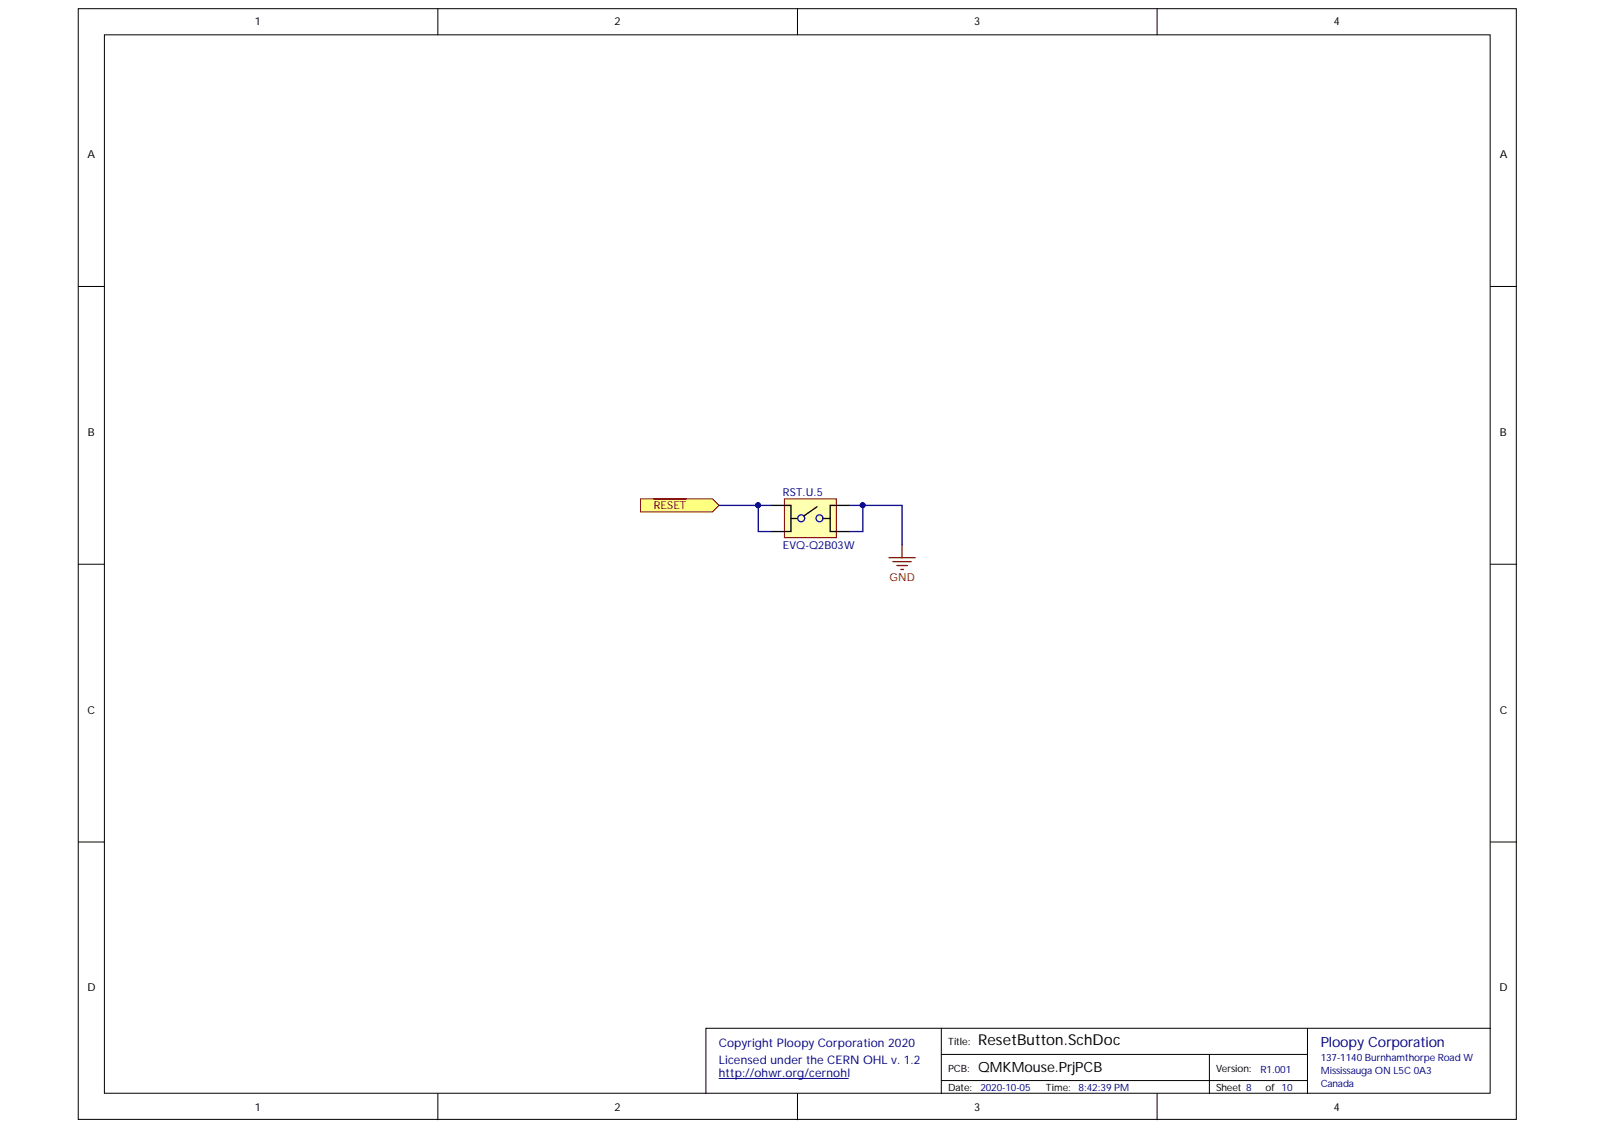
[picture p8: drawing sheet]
<svg xmlns="http://www.w3.org/2000/svg" width="297mm" height="210mm" viewBox="0 0 297 210" stroke-linecap="round" stroke-linejoin="round" font-family="sans-serif">
<g fill="#fff" stroke="#000" stroke-width=".19">
<path d="M14.6 1.6h267.4v206.5h-267.4z"/>
<path d="M19.4 6.5h257.8v196.8h-257.8z"/>
</g>
<g fill="none" stroke="#000" stroke-width=".19">
<path d="M81.4 1.6v4.9M148.3 1.6v4.9M215.2 1.6v4.9M14.6 53.3h4.8M277.2 53.3h4.9M14.6 104.9h4.8M277.2 104.9h4.9M14.6 156.5h4.8M277.2 156.5h4.9M175.1 191.2h-43.8v12.1M175.1 196h68.1M224.9 196v7.3"/>
<path d="M243.2 191.2v12.1M277.2 191.2h-102.1v12.1M81.4 203.3v4.9M148.3 203.3v4.9M175.1 200.9h68.1M215.2 203.3v4.9"/>
</g>
<path d="M133.7 200.5h24.1" fill="none" stroke="#000080" stroke-width=".19"/>
<path d="M119.1 92.8h13.4l1.2 1.2-1.2 1.2h-13.4z" fill-rule="evenodd" fill="#ffff80" stroke="#800000" stroke-width=".19"/>
<path d="M121.6 92.8h6" fill="none" stroke="#800000" stroke-width=".24"/>
<path d="M145.9 92.8h9.7v7.2h-9.7z" fill="#ffffb0" stroke="#800000" stroke-width=".19"/>
<path d="M143.5 94h3.6v4.8h-3.6M147.1 96.4h1.2M152 94.2l-2.5 1.7M153.2 96.4h1.2M158.1 94h-3.7v4.8h3.7" fill="none" stroke="#000" stroke-width=".24"/>
<g fill="none" stroke="#00f" stroke-width=".24">
<circle cx="149" cy="96.4" r=".64"/>
<circle cx="152.4" cy="96.4" r=".64"/>
</g>
<path d="M165.4 103.7h4.8M166.1 104.4h3.4M166.8 105.1h2M167.5 105.9h.5M167.8 101.3v2.4" fill="none" stroke="#800000" stroke-width=".24"/>
<path d="M133.7 94h9.8M141 94v4.8h2.5M158.1 94h9.7v7.3M160.5 94v4.8h-2.4" fill="none" stroke="#000080" stroke-width=".24"/>
<g fill="#000080" stroke="#000080" stroke-width=".19">
<circle cx="160.5" cy="93.9" r=".45"/>
<circle cx="141" cy="93.9" r=".45"/>
</g>
<text font-size="2.8" x="181.9" y="194.2">ResetButton.SchDoc</text>
<text font-size="2.6" fill="#000080" x="245.6" y="194.6">Ploopy Corporation</text>
<text font-size="2.6" x="181.9" y="199.2">QMKMouse.PrjPCB</text>
<g font-size="2.2" fill="#000080">
<text x="133.7" y="194.7">Copyright Ploopy Corporation 2020</text>
<text x="133.7" y="197.9">Licensed under the CERN OHL v. 1.2</text>
<text x="133.7" y="200.2">http://ohwr.org/cernohl</text>
</g>
<g font-size="2">
<text x="47.4" y="4.7">1</text>
<text x="114.3" y="4.7">2</text>
<text x="181.2" y="4.7">3</text>
<text x="248.1" y="4.7">4</text>
<text x="16.2" y="29.3">A</text>
<text x="279" y="29.3">A</text>
<text x="16.3" y="81">B</text>
<text x="279" y="81">B</text>
<text x="16.2" y="132.7">C</text>
<text x="279" y="132.7">C</text>
<text x="16.2" y="184.3">D</text>
<text x="278.9" y="184.3">D</text>
<text x="47.4" y="206.5">1</text>
<text x="114.3" y="206.5">2</text>
<text x="181.2" y="206.5">3</text>
<text x="248.1" y="206.5">4</text>
</g>
<g font-size="2" fill="#800000">
<text x="121.6" y="94.6">RESET</text>
<text x="165.4" y="108.1">GND</text>
</g>
<g font-size="2" fill="#000080">
<text x="145.6" y="92.3">RST.U.5</text>
<text x="145.6" y="102">EVQ-Q2B03W</text>
</g>
<g font-size="1.9">
<text x="176.3" y="194.3">Title:</text>
<text x="176.3" y="202.9">Date:</text>
<text x="176.3" y="199.2">PCB:</text>
<text x="194.5" y="202.9">Time:</text>
<text x="226.2" y="199.2">Version:</text>
<text x="226.2" y="202.9">Sheet 8</text>
<text x="235.4" y="202.9">of 10</text>
</g>
<g font-size="1.9" fill="#000080">
<text x="245.6" y="197.3">137-1140 Burnhamthorpe Road W</text>
<text x="182.3" y="202.9">2020-10-05</text>
<text x="200.6" y="202.9">8:42:39 PM</text>
<text x="234.5" y="199.5">R1.001</text>
<text x="245.6" y="199.7">Mississauga ON L5C 0A3</text>
<text x="245.6" y="202.1">Canada</text>
</g>
</svg>
